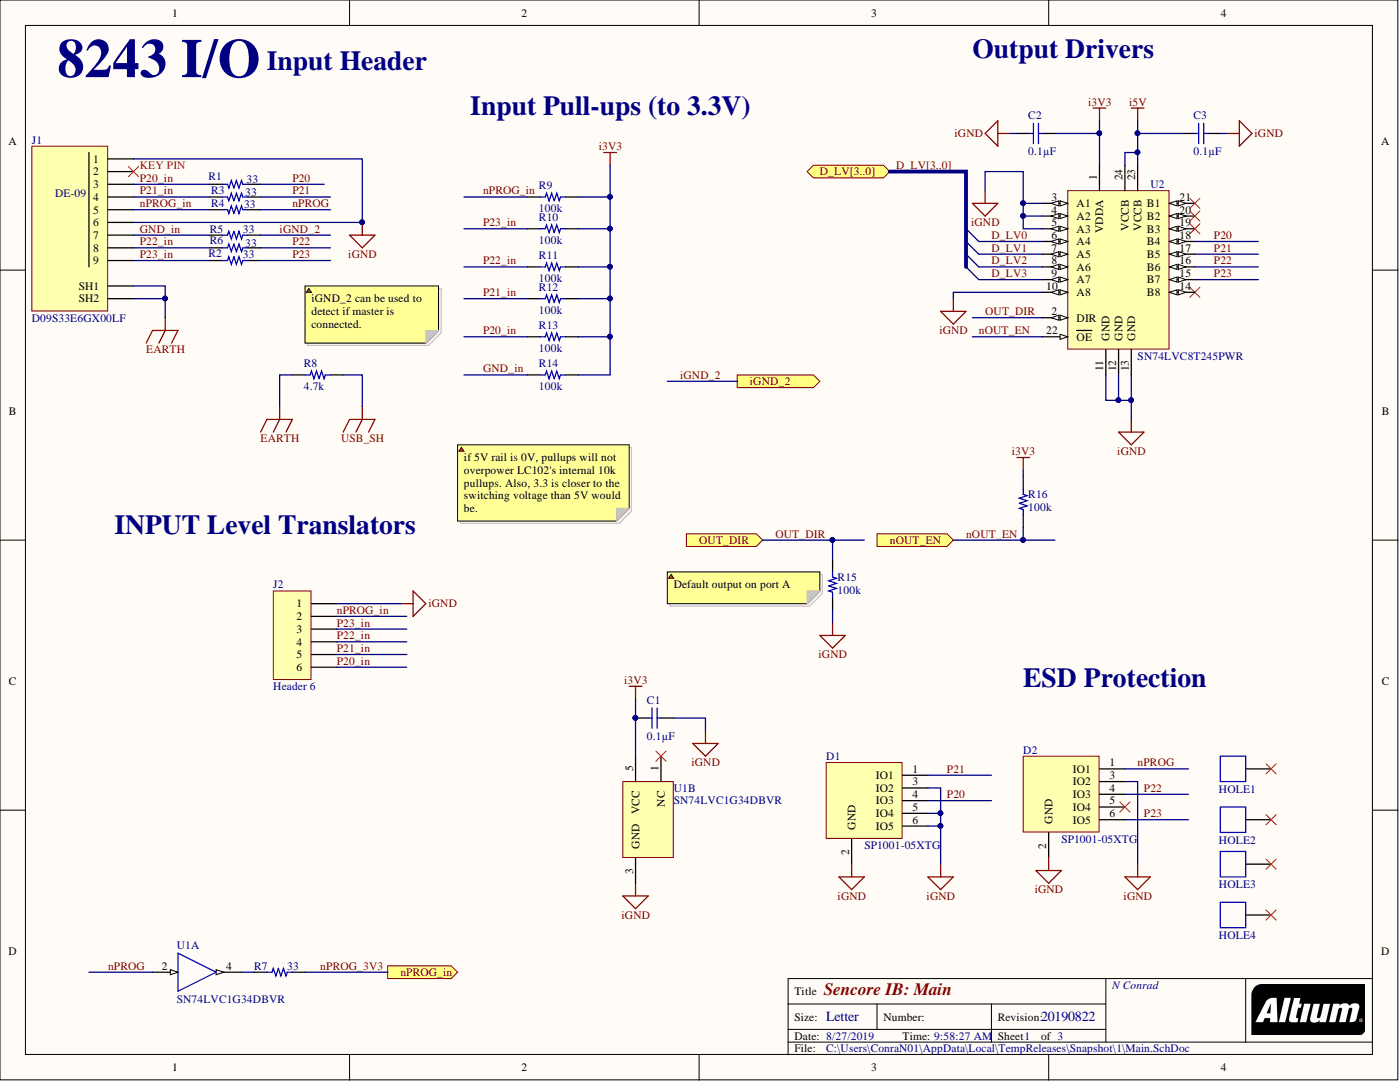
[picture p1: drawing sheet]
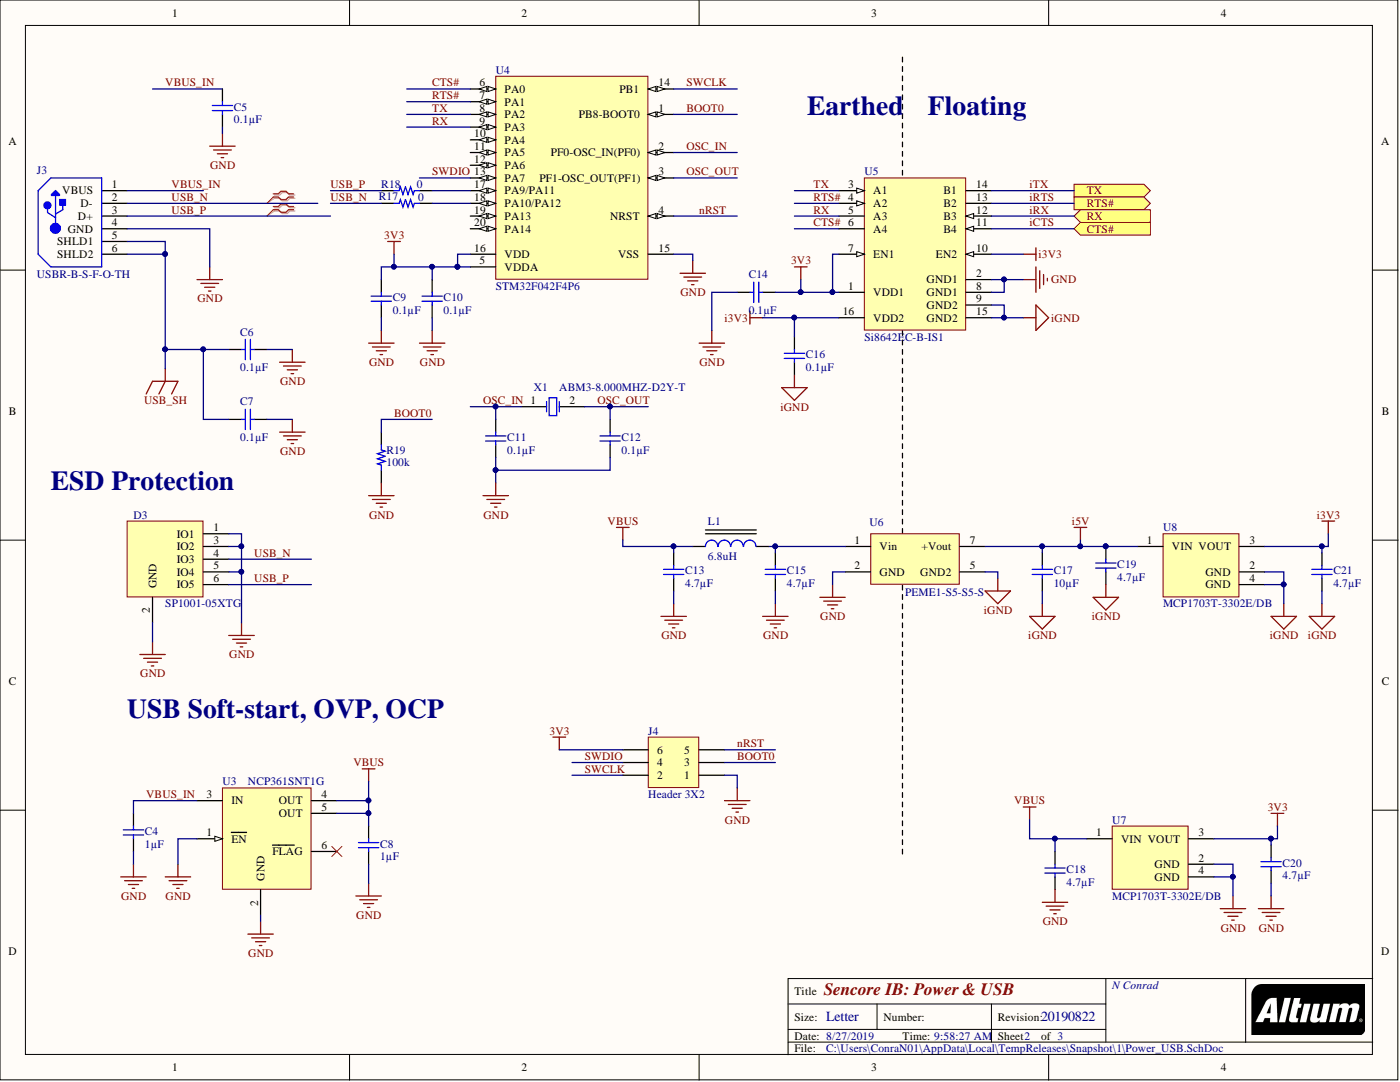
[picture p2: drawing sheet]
# Altium project SencoreIB.PrjPcb
Revision: 20190817
2 sheets, 61 parts. Net scope: flat (ports and power ports of the same name join across sheets).
Board file: PCB1.PcbDoc
Sheets:
  Main.SchDoc
  Power_USB.SchDoc

## Sheet Main.SchDoc: Sencore IB: Main
size Letter; Organization: N Conrad; Revision: 20190822; SheetNumber: 1; SheetTotal: 3; Status: Prototype

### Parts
C1  value 0.1µF  [CAPC1608X09L_GRM]  (hidden comment: Capacitor)
C2  value 0.1µF  [CAPC1608X09L_GRM]  (hidden comment: Capacitor)
C3  value 0.1µF  [CAPC1608X09L_GRM]  (hidden comment: Capacitor)
D1  SP1001-05XTG  [SOTFL50P160X60-6N_Littlefuse_SOT563]
D2  SP1001-05XTG  [SOTFL50P160X60-6N_Littlefuse_SOT563]
HOLE1  HOLE_1285  [HOLE_128.5]  (value not drawn)  (no BOM)
HOLE2  HOLE_1285  [HOLE_128.5]  (value not drawn)  (no BOM)
HOLE3  HOLE_1285  [HOLE_128.5]  (value not drawn)  (no BOM)
HOLE4  HOLE_1285  [HOLE_128.5]  (value not drawn)  (no BOM)
J1  D09S33E6GX00LF  [Amp_D09S33E6GX00LF]
J2  Header 6  [HDR1X6]
R1  33  [RESC1608X06L_Yageo0603]
R2  33  [RESC1608X06L_Yageo0603]
R3  33  [RESC1608X06L_Yageo0603]
R4  33  [RESC1608X06L_Yageo0603]
R5  33  [RESC1608X06L_Yageo0603]
R6  33  [RESC1608X06L_Yageo0603]
R7  33  [RESC1608X06L_Yageo0603]
R8  4.7k  [RESC3116X07N_Yageo_RC1206]
R9  100k  [RESC1608X06L_Yageo0603]
R10  100k  [RESC1608X06L_Yageo0603]
R11  100k  [RESC1608X06L_Yageo0603]
R12  100k  [RESC1608X06L_Yageo0603]
R13  100k  [RESC1608X06L_Yageo0603]
R14  100k  [RESC1608X06L_Yageo0603]
R15  100k  [RESC1608X06L_Yageo0603]
R16  100k  [RESC1608X06L_Yageo0603]
U1  SN74LVC1G34DBVR  [DBV0005A_M]  (parts A,B of 2)
U2  SN74LVC8T245PWR  [TSOP65P640X120-24N_TI_PW]

### Ports
D_LV[3..0] (bidir), iGND_2 (out), nOUT_EN (in), nPROG_in (out), OUT_DIR (in)

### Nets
EARTH: J1.10(SH1) J1.11(SH2) R8.2
i3V3: C1.1 C2.2 R9.1 R10.1 R11.1 R12.1 R13.1 R14.1 R16.2 U1.5(VCC) U2.1(VDDA)
i5V: C3.2 U2.23(VCCB) U2.24(VCCB)
iGND: C1.2 C2.1 C3.1 D1.2(GND) D1.3(IO2) D1.5(IO4) D1.6(IO5) D2.2(GND) D2.3(IO2) J1.1 J1.6 J2.1 R15.1 U1.3(GND) U2.3(A1) U2.4(A2) U2.5(A3) U2.10(A8) U2.11(GND) U2.12(GND) U2.13(GND)
USB_SH: R8.1
D_LV0: U2.6(A4)
D_LV1: U2.7(A5)
D_LV2: U2.8(A6)
D_LV3: U2.9(A7)
GND_in: J1.7 R5.1 R14.2
iGND_2: R5.2 ; port iGND_2
nOUT_EN: R16.1 U2.22(~{OE}) ; port nOUT_EN
nPROG: D2.1(IO1) R4.2 U1.2(A)
nPROG_3V3: R7.2 ; port nPROG_in
nPROG_in: J1.5 J2.2 R4.1 R9.2
OUT_DIR: R15.2 U2.2(DIR) ; port OUT_DIR
P20: D1.4(IO3) R1.2 U2.18(B4)
P20_in: J1.3 J2.6 R1.1 R13.2
P21: D1.1(IO1) R3.2 U2.17(B5)
P21_in: J1.4 J2.5 R3.1 R12.2
P22: D2.4(IO3) R6.2 U2.16(B6)
P22_in: J1.8 J2.4 R6.1 R11.2
P23: D2.6(IO5) R2.2 U2.15(B7)
P23_in: J1.9 J2.3 R2.1 R10.2
NetR7_1: R7.1 U1.4(Y)

Not connected (* = marked no-connect by the designer): D2 5(IO4)*; HOLE1 1(MH3)*; HOLE2 1(MH3)*; HOLE3 1(MH3)*; HOLE4 1(MH3)*; J1 2*; U1 1(NC)*; U2 14(B8)* 19(B3)* 20(B2)* 21(B1)*

### Buses and harness runs
bus D_LV[3..0] = port D_LV[3..0]

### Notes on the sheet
- 8243 I/O
- Input Header
- Output Drivers
- Input Pull-ups (to 3.3V)
- KEY PIN
- (near R8) iGND_2 can be used to detect if master is connected.
- if 5V rail is 0V, pullups will not overpower LC102's internal 10k pullups. Also, 3.3 is closer to the switching voltage than 5V would be.
- INPUT Level Translators
- (near R15) Default output on port A
- ESD Protection

## Sheet Power_USB.SchDoc: Sencore IB: Power & USB
size Letter; Organization: N Conrad; Revision: 20190822; SheetNumber: 2; SheetTotal: 3; Status: Prototype

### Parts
C4  value 1µF  [CAPC1608X09L_GRM]  (hidden comment: Capacitor)
C5  value 0.1µF  [CAPC1608X09L_GRM]  (hidden comment: Capacitor)
C6  value 0.1µF  [CAPC1608X09L_GRM]  (hidden comment: Capacitor)
C7  value 0.1µF  [CAPC1608X09L_GRM]  (hidden comment: Capacitor)
C8  value 1µF  [CAPC1608X09L_GRM]  (hidden comment: Capacitor)
C9  value 0.1µF  [CAPC1608X09L_GRM]  (hidden comment: Capacitor)
C10  value 0.1µF  [CAPC1608X09L_GRM]  (hidden comment: Capacitor)
C11  value 0.1µF  [CAPC1608X09L_GRM]  (hidden comment: Capacitor)
C12  value 0.1µF  [CAPC1608X09L_GRM]  (hidden comment: Capacitor)
C13  value 4.7µF  [CAPC2012X10N_Murata_GRM21B]  (hidden comment: Capacitor)
C14  value 0.1µF  [CAPC1608X09L_GRM]  (hidden comment: Capacitor)
C15  value 4.7µF  [CAPC2012X10N_Murata_GRM21B]  (hidden comment: Capacitor)
C16  value 0.1µF  [CAPC1608X09L_GRM]  (hidden comment: Capacitor)
C17  value 10µF  [CAPC2012X10N_Murata_GRM21B]  (hidden comment: Capacitor)
C18  value 4.7µF  [CAPC2012X10N_Murata_GRM21B]  (hidden comment: Capacitor)
C19  value 4.7µF  [CAPC2012X10N_Murata_GRM21B]  (hidden comment: Capacitor)
C20  value 4.7µF  [CAPC2012X10N_Murata_GRM21B]  (hidden comment: Capacitor)
C21  value 4.7µF  [CAPC2012X10N_Murata_GRM21B]  (hidden comment: Capacitor)
D3  SP1001-05XTG  [SOTFL50P160X60-6N_Littlefuse_SOT563]
J3  USBR-B-S-F-O-TH  [SMTC-USBR-TH-4_V]
J4  Header 3X2  [HDR2X3]
L1  Inductance: 6.8uH  [INDP4040X18N_TAIYO_NRS4018]  (hidden comment: NRS4018T6R8MDGJ)
R17  0  [RESC1608X06L_Yageo0603]
R18  0  [RESC1608X06L_Yageo0603]
R19  100k  [RESC1608X06L_Yageo0603]
U3  NCP361SNT1G  [SOT95P275X110-5N_ON_TSOP-5]
U4  STM32F042F4P6  [STM-TSSOP20_M]
U5  Si8642EC-B-IS1  [SLAB-SOIC-16-NB_L]
U6  PEME1-S5-S5-S  [SIP_CUI_PEME1_S]
U7  MCP1703T-3302E/DB  [SOT-223-DB3_M]
U8  MCP1703T-3302E/DB  [SOT-223-DB3_M]
X1  ABM3-8.000MHZ-D2Y-T  [ABRA-ABM3-2_V]

### Ports
CTS# (in), RTS# (out), RX (in), TX (out)

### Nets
3V3: C9.1 C10.1 C14.2 C20.2 J4.6 U4.5(VDDA) U4.16(VDD) U5.1(VDD1) U5.7(EN1) U7.3(VOUT)
GND: C4.1 C5.2 C6.1 C7.1 C8.1 C9.2 C10.2 C11.2 C12.2 C13.1 C14.1 C15.1 C18.1 C20.1 D3.1(IO1) D3.2(GND) D3.3(IO2) D3.5(IO4) J3.4(GND) J4.1 R19.2 U3.1(~{EN}) U3.2(GND) U4.15(VSS) U5.2(GND1) U5.8(GND1) U6.2(GND) U7.2(GND) U7.4(GND)
i3V3: C16.2 C21.2 U5.10(EN2) U5.16(VDD2) U8.3(VOUT)
i5V: C17.2 C19.2 U6.7(+Vout) U8.1(VIN)
iGND: C16.1 C17.1 C19.1 C21.1 U5.9(GND2) U5.15(GND2) U6.5(GND2) U8.2(GND) U8.4(GND)
USB_SH: C6.2 C7.2 J3.5(SHLD1) J3.6(SHLD2)
VBUS: C8.2 C13.2 C18.2 L1.1 U3.4(OUT) U3.5(OUT) U7.1(VIN)
BOOT0: J4.3 R19.1 U4.1(PB8-BOOT0)
CTS#: U4.6(PA0) U5.6(A4)
iCTS: U5.11(B4) ; port CTS#
iRTS: U5.13(B2) ; port RTS#
iRX: U5.12(B3) ; port RX
iTX: U5.14(B1) ; port TX
nRST: J4.5 U4.4(NRST)
OSC_IN: C11.1 U4.2(PF0-OSC_IN(PF0)) X1.1(X1)
OSC_OUT: C12.1 U4.3(PF1-OSC_OUT(PF1)) X1.2(X2)
RTS#: U4.7(PA1) U5.4(A2)
RX: U4.9(PA3) U5.5(A3)
SWCLK: J4.2 U4.14(PB1)
SWDIO: J4.4 U4.13(PA7)
TX: U4.8(PA2) U5.3(A1)
USB_N: D3.4(IO3) J3.2(D-) R17.1
USB_P: D3.6(IO5) J3.3(D+) R18.1
VBUS_IN: C4.2 C5.1 J3.1(VBUS) U3.3(IN)
NetC15_2: C15.2 L1.2 U6.1(Vin)
NetR17_2: R17.2 U4.18(PA10/PA12)
NetR18_2: R18.2 U4.17(PA9/PA11)

Not connected (* = marked no-connect by the designer): U3 6(~{FLA}G)*; U4 10(PA4) 11(PA5) 12(PA6) 19(PA13) 20(PA14)

### Layout directives
differential pair: USB_N, USB_P

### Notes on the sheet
- Earthed
- Floating
- ESD Protection
- USB Soft-start, OVP, OCP

## Nets that join several sheets
i3V3: Main (11 pins), Power_USB (5 pins)
i5V: Main (C3.2 U2.23 U2.24), Power_USB (C17.2 C19.2 U6.7 U8.1)
iGND: Main (21 pins), Power_USB (9 pins)
USB_SH: Main (R8.1), Power_USB (C6.2 C7.2 J3.5 J3.6)

## Assembly variants
Standard: all parts fitted
